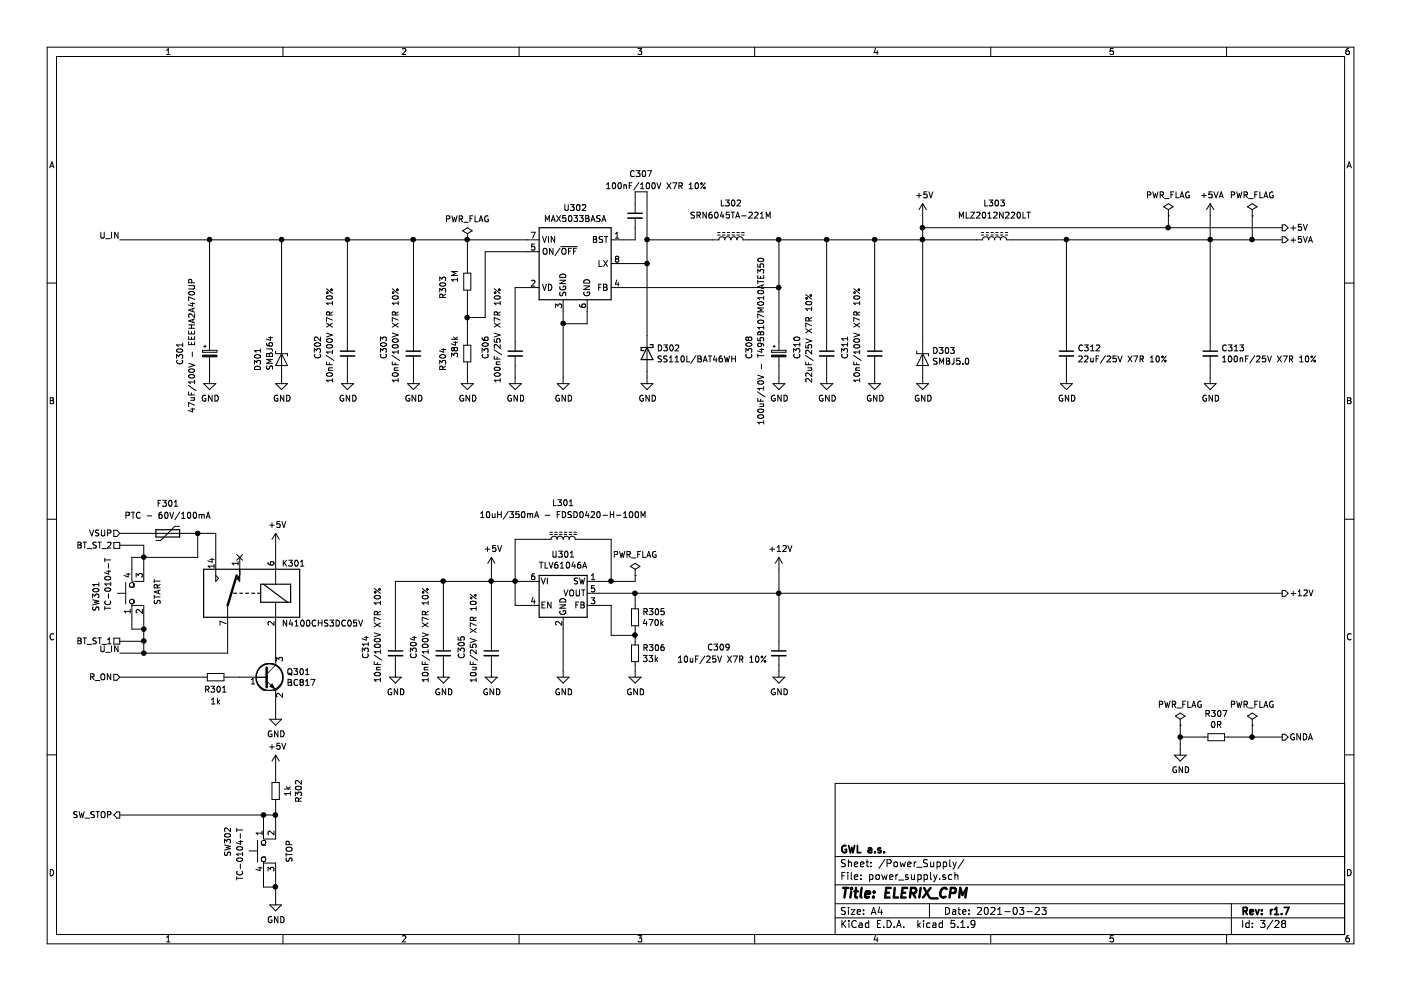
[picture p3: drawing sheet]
EESchema Schematic File Version 4
EELAYER 30 0
EELAYER END
$Descr A4 11693 8268
encoding utf-8
Sheet 3 28
Title "ELERIX_CPM"
Date "2021-03-23"
Rev "r1.7"
Comp "GWL a.s."
Comment1 ""
Comment2 ""
Comment3 ""
Comment4 ""
$EndDescr
$Comp
L Regulator_Switching:TLV61046ADB U301
U 1 1
P 4700 5050
F 0 "U301" H 4700 5475 50  0000 C CNN
F 1 "TLV61046A" H 4700 5384 50  0000 C CNN
F 2 "Package_TO_SOT_SMD:SOT-23-6" H 4750 4900 50  0001 L CIN
F 3 "http://www.ti.com/lit/ds/symlink/tlv61046a.pdf" H 4700 5150 50  0001 C CNN
	1    4700 5050
	1    0    0    -1  
$EndComp
$Comp
L power:GND #PWR0313
U 1 1
P 4300 3150
F 0 "#PWR0313" H 4300 2900 50  0001 C CNN
F 1 "GND" H 4305 2977 50  0000 C CNN
F 2 "" H 4300 3150 50  0001 C CNN
F 3 "" H 4300 3150 50  0001 C CNN
	1    4300 3150
	1    0    0    -1  
$EndComp
Wire Wire Line
	4300 3150 4300 3050
$Comp
L power:GND #PWR0314
U 1 1
P 4700 3150
F 0 "#PWR0314" H 4700 2900 50  0001 C CNN
F 1 "GND" H 4705 2977 50  0000 C CNN
F 2 "" H 4700 3150 50  0001 C CNN
F 3 "" H 4700 3150 50  0001 C CNN
	1    4700 3150
	1    0    0    -1  
$EndComp
$Comp
L Device:C_Small C310
U 1 1
P 6900 2950
F 0 "C310" V 6650 2900 50  0000 L CNN
F 1 "22uF/25V X7R 10%" V 6750 2700 50  0000 L CNN
F 2 "Capacitor_SMD:C_1210_3225Metric" H 6900 2950 50  0001 C CNN
F 3 "~" H 6900 2950 50  0001 C CNN
	1    6900 2950
	1    0    0    -1  
$EndComp
Wire Wire Line
	6500 3050 6500 3150
$Comp
L power:GND #PWR0318
U 1 1
P 6500 3150
F 0 "#PWR0318" H 6500 2900 50  0001 C CNN
F 1 "GND" H 6505 2977 50  0000 C CNN
F 2 "" H 6500 3150 50  0001 C CNN
F 3 "" H 6500 3150 50  0001 C CNN
	1    6500 3150
	1    0    0    -1  
$EndComp
$Comp
L Device:L_Core_Ferrite L302
U 1 1
P 6100 2000
F 0 "L302" V 6400 2000 50  0000 C CNN
F 1 "SRN6045TA-221M" V 6300 2000 50  0000 C CNN
F 2 "Inductor_SMD:L_Bourns_SRN6045TA" H 6100 2000 50  0001 C CNN
F 3 "~" H 6100 2000 50  0001 C CNN
	1    6100 2000
	0    -1   -1   0   
$EndComp
$Comp
L Device:C_Small C303
U 1 1
P 3450 2950
F 0 "C303" V 3200 2900 50  0000 L CNN
F 1 "10nF/100V X7R 10%" V 3300 2700 50  0000 L CNN
F 2 "Capacitor_SMD:C_0805_2012Metric" H 3450 2950 50  0001 C CNN
F 3 "~" H 3450 2950 50  0001 C CNN
	1    3450 2950
	1    0    0    -1  
$EndComp
$Comp
L power:GND #PWR0308
U 1 1
P 3450 3150
F 0 "#PWR0308" H 3450 2900 50  0001 C CNN
F 1 "GND" H 3455 2977 50  0000 C CNN
F 2 "" H 3450 3150 50  0001 C CNN
F 3 "" H 3450 3150 50  0001 C CNN
	1    3450 3150
	1    0    0    -1  
$EndComp
Wire Wire Line
	3450 3150 3450 3050
$Comp
L Linear-local:D_UTVS D301
U 1 1
P 2350 2950
F 0 "D301" H 2400 3150 50  0000 R CNN
F 1 "SMBJ64" H 2500 3050 50  0000 R CNN
F 2 "Diode_SMD:D_SMB" H 2350 2950 50  0001 C CNN
F 3 "https://en.wikipedia.org/wiki/Transient-voltage-suppression_diode" H 2350 2950 50  0001 C CNN
	1    2350 2950
	0    -1   -1   0   
$EndComp
Wire Wire Line
	2350 3100 2350 3150
$Comp
L power:GND #PWR0306
U 1 1
P 2350 3150
F 0 "#PWR0306" H 2350 2900 50  0001 C CNN
F 1 "GND" H 2355 2977 50  0000 C CNN
F 2 "" H 2350 3150 50  0001 C CNN
F 3 "" H 2350 3150 50  0001 C CNN
	1    2350 3150
	1    0    0    -1  
$EndComp
Wire Wire Line
	2350 2850 2350 2000
$Comp
L Linear-local:D_UTVS D303
U 1 1
P 7700 2950
F 0 "D303" V 7721 2871 50  0000 R CNN
F 1 "SMBJ5.0" V 7630 2871 50  0000 R CNN
F 2 "Diode_SMD:D_SMB" H 7700 2950 50  0001 C CNN
F 3 "https://en.wikipedia.org/wiki/Transient-voltage-suppression_diode" H 7700 2950 50  0001 C CNN
	1    7700 2950
	0    -1   -1   0   
$EndComp
Wire Wire Line
	7700 3100 7700 3150
$Comp
L power:GND #PWR0324
U 1 1
P 7700 3150
F 0 "#PWR0324" H 7700 2900 50  0001 C CNN
F 1 "GND" H 7705 2977 50  0000 C CNN
F 2 "" H 7700 3150 50  0001 C CNN
F 3 "" H 7700 3150 50  0001 C CNN
	1    7700 3150
	1    0    0    -1  
$EndComp
Wire Wire Line
	7700 2850 7700 2000
$Comp
L Device:L_Core_Ferrite L303
U 1 1
P 8300 2000
F 0 "L303" V 8600 2000 50  0000 C CNN
F 1 "MLZ2012N220LT" V 8500 2000 50  0000 C CNN
F 2 "Resistor_SMD:R_0805_2012Metric_Pad1.20x1.40mm_HandSolder" H 8300 2000 50  0001 C CNN
F 3 "~" H 8300 2000 50  0001 C CNN
	1    8300 2000
	0    -1   -1   0   
$EndComp
Wire Wire Line
	8150 2000 7700 2000
Connection ~ 7700 2000
$Comp
L Device:C_Small C312
U 1 1
P 8900 2950
F 0 "C312" H 8992 2996 50  0000 L CNN
F 1 "22uF/25V X7R 10%" H 8992 2905 50  0000 L CNN
F 2 "Capacitor_SMD:C_1210_3225Metric" H 8900 2950 50  0001 C CNN
F 3 "~" H 8900 2950 50  0001 C CNN
	1    8900 2950
	1    0    0    -1  
$EndComp
Wire Wire Line
	8900 3050 8900 3150
$Comp
L power:GND #PWR0325
U 1 1
P 8900 3150
F 0 "#PWR0325" H 8900 2900 50  0001 C CNN
F 1 "GND" H 8905 2977 50  0000 C CNN
F 2 "" H 8900 3150 50  0001 C CNN
F 3 "" H 8900 3150 50  0001 C CNN
	1    8900 3150
	1    0    0    -1  
$EndComp
$Comp
L Device:C_Small C313
U 1 1
P 10100 2950
F 0 "C313" H 10192 2996 50  0000 L CNN
F 1 "100nF/25V X7R 10%" H 10192 2905 50  0000 L CNN
F 2 "Capacitor_SMD:C_0603_1608Metric" H 10100 2950 50  0001 C CNN
F 3 "~" H 10100 2950 50  0001 C CNN
	1    10100 2950
	1    0    0    -1  
$EndComp
Wire Wire Line
	10100 3050 10100 3150
$Comp
L power:GND #PWR0327
U 1 1
P 10100 3150
F 0 "#PWR0327" H 10100 2900 50  0001 C CNN
F 1 "GND" H 10105 2977 50  0000 C CNN
F 2 "" H 10100 3150 50  0001 C CNN
F 3 "" H 10100 3150 50  0001 C CNN
	1    10100 3150
	1    0    0    -1  
$EndComp
Wire Wire Line
	8900 2850 8900 2000
Wire Wire Line
	8900 2000 8450 2000
Wire Wire Line
	10100 2850 10100 2000
Wire Wire Line
	10100 2000 8900 2000
Connection ~ 8900 2000
Wire Wire Line
	10100 1800 10100 2000
Connection ~ 10100 2000
$Comp
L power:GND #PWR0328
U 1 1
P 9850 6250
F 0 "#PWR0328" H 9850 6000 50  0001 C CNN
F 1 "GND" H 9855 6077 50  0000 C CNN
F 2 "" H 9850 6250 50  0001 C CNN
F 3 "" H 9850 6250 50  0001 C CNN
	1    9850 6250
	1    0    0    -1  
$EndComp
Wire Wire Line
	9850 6250 9850 6150
Wire Wire Line
	9850 6150 10050 6150
Text HLabel 10700 6150 2    50   Output ~ 0
GNDA
$Comp
L Device:R_Small R307
U 1 1
P 10150 6150
F 0 "R307" V 9954 6150 50  0000 C CNN
F 1 "0R" V 10045 6150 50  0000 C CNN
F 2 "Resistor_SMD:R_0603_1608Metric" H 10150 6150 50  0001 C CNN
F 3 "~" H 10150 6150 50  0001 C CNN
	1    10150 6150
	0    1    1    0   
$EndComp
Wire Wire Line
	4700 5600 4700 5250
$Comp
L Device:R_Small R306
U 1 1
P 5300 5450
F 0 "R306" H 5359 5496 50  0000 L CNN
F 1 "33k" H 5359 5405 50  0000 L CNN
F 2 "Resistor_SMD:R_0603_1608Metric" H 5300 5450 50  0001 C CNN
F 3 "~" H 5300 5450 50  0001 C CNN
	1    5300 5450
	1    0    0    -1  
$EndComp
$Comp
L power:GND #PWR0316
U 1 1
P 5300 5600
F 0 "#PWR0316" H 5300 5350 50  0001 C CNN
F 1 "GND" H 5305 5427 50  0000 C CNN
F 2 "" H 5300 5600 50  0001 C CNN
F 3 "" H 5300 5600 50  0001 C CNN
	1    5300 5600
	1    0    0    -1  
$EndComp
Wire Wire Line
	5300 5600 5300 5550
$Comp
L Device:R_Small R305
U 1 1
P 5300 5150
F 0 "R305" H 5359 5196 50  0000 L CNN
F 1 "470k" H 5359 5105 50  0000 L CNN
F 2 "Resistor_SMD:R_0603_1608Metric" H 5300 5150 50  0001 C CNN
F 3 "~" H 5300 5150 50  0001 C CNN
	1    5300 5150
	1    0    0    -1  
$EndComp
Wire Wire Line
	5300 5250 5300 5300
Connection ~ 5300 5300
Wire Wire Line
	5300 5300 5300 5350
$Comp
L Device:C_Small C305
U 1 1
P 4100 5450
F 0 "C305" V 3850 5400 50  0000 L CNN
F 1 "10uF/25V X7R 10%" V 3950 5200 50  0000 L CNN
F 2 "Capacitor_SMD:C_0805_2012Metric" H 4100 5450 50  0001 C CNN
F 3 "~" H 4100 5450 50  0001 C CNN
	1    4100 5450
	1    0    0    -1  
$EndComp
$Comp
L power:GND #PWR0315
U 1 1
P 4700 5600
F 0 "#PWR0315" H 4700 5350 50  0001 C CNN
F 1 "GND" H 4705 5427 50  0000 C CNN
F 2 "" H 4700 5600 50  0001 C CNN
F 3 "" H 4700 5600 50  0001 C CNN
	1    4700 5600
	1    0    0    -1  
$EndComp
$Comp
L power:GND #PWR0312
U 1 1
P 4100 5600
F 0 "#PWR0312" H 4100 5350 50  0001 C CNN
F 1 "GND" H 4105 5427 50  0000 C CNN
F 2 "" H 4100 5600 50  0001 C CNN
F 3 "" H 4100 5600 50  0001 C CNN
	1    4100 5600
	1    0    0    -1  
$EndComp
Wire Wire Line
	4100 5600 4100 5550
Wire Wire Line
	4100 5350 4100 4850
Wire Wire Line
	4100 4850 4300 4850
Wire Wire Line
	4400 5050 4300 5050
Wire Wire Line
	4300 5050 4300 4850
Connection ~ 4300 4850
Wire Wire Line
	4300 4850 4400 4850
$Comp
L Device:L_Core_Ferrite L301
U 1 1
P 4700 4500
F 0 "L301" V 5000 4500 50  0000 C CNN
F 1 "10uH/350mA - FDSD0420-H-100M" V 4900 4500 50  0000 C CNN
F 2 "Inductor_SMD:L_Taiyo-Yuden_MD-4040" H 4700 4500 50  0001 C CNN
F 3 "~" H 4700 4500 50  0001 C CNN
	1    4700 4500
	0    -1   -1   0   
$EndComp
Wire Wire Line
	4550 4500 4300 4500
Wire Wire Line
	4300 4500 4300 4850
Wire Wire Line
	4850 4500 5100 4500
Wire Wire Line
	5300 5050 5300 4950
Wire Wire Line
	5300 4950 5000 4950
Wire Wire Line
	5000 4850 5100 4850
Wire Wire Line
	5100 5300 5100 5050
Wire Wire Line
	5100 5050 5000 5050
Wire Wire Line
	5100 5300 5300 5300
$Comp
L Device:C_Small C309
U 1 1
P 6500 5450
F 0 "C309" H 5900 5500 50  0000 L CNN
F 1 "10uF/25V X7R 10%" H 5650 5400 50  0000 L CNN
F 2 "Capacitor_SMD:C_0805_2012Metric" H 6500 5450 50  0001 C CNN
F 3 "~" H 6500 5450 50  0001 C CNN
	1    6500 5450
	1    0    0    -1  
$EndComp
$Comp
L power:GND #PWR0320
U 1 1
P 6500 5600
F 0 "#PWR0320" H 6500 5350 50  0001 C CNN
F 1 "GND" H 6505 5427 50  0000 C CNN
F 2 "" H 6500 5600 50  0001 C CNN
F 3 "" H 6500 5600 50  0001 C CNN
	1    6500 5600
	1    0    0    -1  
$EndComp
Wire Wire Line
	6500 5600 6500 5550
Wire Wire Line
	6500 5350 6500 4950
Wire Wire Line
	6500 4950 5300 4950
Connection ~ 5300 4950
$Comp
L power:+12V #PWR0319
U 1 1
P 6500 4750
F 0 "#PWR0319" H 6500 4600 50  0001 C CNN
F 1 "+12V" H 6515 4923 50  0000 C CNN
F 2 "" H 6500 4750 50  0001 C CNN
F 3 "" H 6500 4750 50  0001 C CNN
	1    6500 4750
	1    0    0    -1  
$EndComp
Wire Wire Line
	6500 4750 6500 4950
Connection ~ 6500 4950
$Comp
L power:+5V #PWR0323
U 1 1
P 7700 1800
F 0 "#PWR0323" H 7700 1650 50  0001 C CNN
F 1 "+5V" H 7715 1973 50  0000 C CNN
F 2 "" H 7700 1800 50  0001 C CNN
F 3 "" H 7700 1800 50  0001 C CNN
	1    7700 1800
	1    0    0    -1  
$EndComp
Wire Wire Line
	7700 1800 7700 1900
$Comp
L power:+5VA #PWR0326
U 1 1
P 10100 1800
F 0 "#PWR0326" H 10100 1650 50  0001 C CNN
F 1 "+5VA" H 10115 1973 50  0000 C CNN
F 2 "" H 10100 1800 50  0001 C CNN
F 3 "" H 10100 1800 50  0001 C CNN
	1    10100 1800
	1    0    0    -1  
$EndComp
$Comp
L power:+5V #PWR0311
U 1 1
P 4100 4750
F 0 "#PWR0311" H 4100 4600 50  0001 C CNN
F 1 "+5V" H 4115 4923 50  0000 C CNN
F 2 "" H 4100 4750 50  0001 C CNN
F 3 "" H 4100 4750 50  0001 C CNN
	1    4100 4750
	1    0    0    -1  
$EndComp
Wire Wire Line
	4100 4750 4100 4850
Connection ~ 4100 4850
Text HLabel 10700 2000 2    50   Output ~ 0
+5VA
Text HLabel 10700 1900 2    50   Output ~ 0
+5V
Connection ~ 7700 1900
Wire Wire Line
	7700 1900 7700 2000
Wire Wire Line
	6500 2000 6900 2000
Text HLabel 10700 4950 2    50   Output ~ 0
+12V
Wire Wire Line
	6500 4950 10700 4950
Wire Wire Line
	7700 1900 9750 1900
Wire Wire Line
	10100 2000 10450 2000
$Comp
L Device:Polyfuse F301
U 1 1
P 1400 4450
F 0 "F301" V 1150 4450 50  0000 C CNN
F 1 "PTC - 60V/100mA" V 1250 4450 50  0000 C CNN
F 2 "Fuse:Fuse_1206_3216Metric" H 1450 4250 50  0001 L CNN
F 3 "~" H 1400 4450 50  0001 C CNN
	1    1400 4450
	0    1    1    0   
$EndComp
$Comp
L Relay:DIPxx-1Cxx-51x K301
U 1 1
P 2100 4950
F 0 "K301" H 1850 5200 50  0000 R CNN
F 1 "N4100CHS3DC05V" H 1850 4700 50  0000 R CNN
F 2 "balanc_pouzdra:N4100_Relay" H 2550 4900 50  0001 L CNN
F 3 "https://standexelectronics.com/wp-content/uploads/datasheet_reed_relay_DIP.pdf" H 2100 4950 50  0001 C CNN
	1    2100 4950
	-1   0    0    -1  
$EndComp
Wire Wire Line
	1900 5450 1200 5450
Text HLabel 1000 4450 0    50   Input ~ 0
VSUP
Wire Wire Line
	1250 4450 1000 4450
$Comp
L power:+5V #PWR0302
U 1 1
P 2300 4550
F 0 "#PWR0302" H 2300 4400 50  0001 C CNN
F 1 "+5V" H 2315 4723 50  0000 C CNN
F 2 "" H 2300 4550 50  0001 C CNN
F 3 "" H 2300 4550 50  0001 C CNN
	1    2300 4550
	1    0    0    -1  
$EndComp
Wire Wire Line
	2300 4550 2300 4650
Wire Wire Line
	1900 5650 2000 5650
$Comp
L Device:R_Small R?
U 1 1
P 1800 5650
AR Path="/607FBDAA/60744B8F" Ref="R?"  Part="1" 
AR Path="/6062E4C2/60744B8F" Ref="R301"  Part="1" 
F 0 "R301" V 1900 5650 50  0000 C CNN
F 1 "1k" V 2000 5650 50  0000 C CNN
F 2 "Resistor_SMD:R_0603_1608Metric" H 1800 5650 50  0001 C CNN
F 3 "~" H 1800 5650 50  0001 C CNN
	1    1800 5650
	0    1    1    0   
$EndComp
$Comp
L Transistor_BJT:BC817 Q?
U 1 1
P 2200 5650
AR Path="/607FBDAA/60744B96" Ref="Q?"  Part="1" 
AR Path="/6062E4C2/60744B96" Ref="Q301"  Part="1" 
F 0 "Q301" H 2391 5696 50  0000 L CNN
F 1 "BC817" H 2391 5605 50  0000 L CNN
F 2 "Package_TO_SOT_SMD:SOT-23" H 2400 5575 50  0001 L CIN
F 3 "https://www.onsemi.com/pub/Collateral/BC818-D.pdf" H 2200 5650 50  0001 L CNN
	1    2200 5650
	1    0    0    -1  
$EndComp
$Comp
L power:GND #PWR0303
U 1 1
P 2300 5950
F 0 "#PWR0303" H 2300 5700 50  0001 C CNN
F 1 "GND" H 2305 5777 50  0000 C CNN
F 2 "" H 2300 5950 50  0001 C CNN
F 3 "" H 2300 5950 50  0001 C CNN
	1    2300 5950
	1    0    0    -1  
$EndComp
Wire Wire Line
	2300 5950 2300 5850
Wire Wire Line
	1700 5650 1000 5650
$Comp
L Device:CP_Small C301
U 1 1
P 1750 2950
F 0 "C301" V 1500 2850 50  0000 L CNN
F 1 "47uF/100V - EEEHA2A470UP" V 1600 2450 50  0000 L CNN
F 2 "Capacitor_SMD:CP_Elec_10x10" H 1750 2950 50  0001 C CNN
F 3 "~" H 1750 2950 50  0001 C CNN
	1    1750 2950
	1    0    0    -1  
$EndComp
$Comp
L power:GND #PWR0301
U 1 1
P 1750 3150
F 0 "#PWR0301" H 1750 2900 50  0001 C CNN
F 1 "GND" H 1755 2977 50  0000 C CNN
F 2 "" H 1750 3150 50  0001 C CNN
F 3 "" H 1750 3150 50  0001 C CNN
	1    1750 3150
	1    0    0    -1  
$EndComp
Wire Wire Line
	1750 3050 1750 3150
Wire Wire Line
	1750 2850 1750 2000
Text Label 1000 5450 2    50   ~ 0
U_IN
Text Label 1000 2000 2    50   ~ 0
U_IN
Wire Wire Line
	1000 2000 1750 2000
Text HLabel 1000 5650 0    50   Input ~ 0
R_ON
$Comp
L Switch:SW_MEC_5E SW301
U 1 1
P 1200 4950
F 0 "SW301" H 1300 5350 50  0000 R CNN
F 1 "TC-0104-T" H 1500 5250 50  0000 R CNN
F 2 "Button_Switch_THT:SW_TH_Tactile_Omron_B3F-10xx" H 1200 5250 50  0001 C CNN
F 3 "http://www.apem.com/int/index.php?controller=attachment&id_attachment=1371" H 1200 5250 50  0001 C CNN
	1    1200 4950
	0    -1   -1   0   
$EndComp
Wire Wire Line
	1100 4750 1100 4650
Wire Wire Line
	1100 4650 1200 4650
Wire Wire Line
	1200 4650 1200 4750
Wire Wire Line
	1100 5150 1100 5250
Wire Wire Line
	1100 5250 1200 5250
Wire Wire Line
	1200 5250 1200 5150
Connection ~ 1200 5450
Wire Wire Line
	1200 5450 1000 5450
Wire Wire Line
	1200 4650 1650 4650
Connection ~ 1200 4650
$Comp
L Switch:SW_MEC_5E SW302
U 1 1
P 2300 7100
F 0 "SW302" H 2350 7500 50  0000 R CNN
F 1 "TC-0104-T" H 2550 7400 50  0000 R CNN
F 2 "Button_Switch_THT:SW_TH_Tactile_Omron_B3F-10xx" H 2300 7400 50  0001 C CNN
F 3 "http://www.apem.com/int/index.php?controller=attachment&id_attachment=1371" H 2300 7400 50  0001 C CNN
	1    2300 7100
	0    -1   1    0   
$EndComp
Wire Wire Line
	2300 7300 2300 7400
Wire Wire Line
	2300 7400 2200 7400
Wire Wire Line
	2200 7400 2200 7300
Wire Wire Line
	2200 6900 2200 6800
Wire Wire Line
	2200 6800 2300 6800
Wire Wire Line
	2300 6800 2300 6900
$Comp
L Device:R_Small R?
U 1 1
P 2300 6600
AR Path="/607FBDAA/6078660C" Ref="R?"  Part="1" 
AR Path="/6062E4C2/6078660C" Ref="R302"  Part="1" 
F 0 "R302" V 2104 6600 50  0000 C CNN
F 1 "1k" V 2195 6600 50  0000 C CNN
F 2 "Resistor_SMD:R_0603_1608Metric" H 2300 6600 50  0001 C CNN
F 3 "~" H 2300 6600 50  0001 C CNN
	1    2300 6600
	-1   0    0    1   
$EndComp
Wire Wire Line
	2300 6700 2300 6800
Connection ~ 2300 6800
Wire Wire Line
	2300 6400 2300 6500
$Comp
L power:+5V #PWR0304
U 1 1
P 2300 6400
F 0 "#PWR0304" H 2300 6250 50  0001 C CNN
F 1 "+5V" H 2315 6573 50  0000 C CNN
F 2 "" H 2300 6400 50  0001 C CNN
F 3 "" H 2300 6400 50  0001 C CNN
	1    2300 6400
	1    0    0    -1  
$EndComp
Wire Wire Line
	2300 7400 2300 7500
Connection ~ 2300 7400
$Comp
L power:GND #PWR0305
U 1 1
P 2300 7500
F 0 "#PWR0305" H 2300 7250 50  0001 C CNN
F 1 "GND" H 2305 7327 50  0000 C CNN
F 2 "" H 2300 7500 50  0001 C CNN
F 3 "" H 2300 7500 50  0001 C CNN
	1    2300 7500
	1    0    0    -1  
$EndComp
Wire Wire Line
	2300 5450 2300 5250
Wire Wire Line
	2200 6800 1000 6800
Connection ~ 2200 6800
Text HLabel 1000 6800 0    50   Output ~ 0
SW_STOP
$Comp
L Regulator_Switching:MAX5035BUSA U302
U 1 1
P 4800 2200
F 0 "U302" H 4800 2667 50  0000 C CNN
F 1 "MAX5033BASA" H 4800 2576 50  0000 C CNN
F 2 "Package_SO:SOIC-8_3.9x4.9mm_P1.27mm" H 4950 1850 50  0001 L CIN
F 3 "http://datasheets.maximintegrated.com/en/ds/MAX5035.pdf" H 4800 2150 50  0001 C CNN
	1    4800 2200
	1    0    0    -1  
$EndComp
Wire Wire Line
	6500 2000 6500 2400
$Comp
L Device:C_Small C307
U 1 1
P 5300 1800
F 0 "C307" H 5250 2150 50  0000 L CNN
F 1 "100nF/100V X7R 10%" H 5050 2050 50  0000 L CNN
F 2 "Capacitor_SMD:C_0603_1608Metric" H 5300 1800 50  0001 C CNN
F 3 "~" H 5300 1800 50  0001 C CNN
	1    5300 1800
	1    0    0    -1  
$EndComp
Wire Wire Line
	4300 2400 4300 2850
Wire Wire Line
	3450 2850 3450 2000
Wire Wire Line
	4700 2600 4700 2700
Wire Wire Line
	4900 2600 4900 2700
Wire Wire Line
	4900 2700 4700 2700
Connection ~ 4700 2700
Wire Wire Line
	4700 2700 4700 3150
Wire Wire Line
	5200 2000 5300 2000
Wire Wire Line
	5300 2000 5300 1900
Wire Wire Line
	5300 1700 5300 1600
Wire Wire Line
	5300 1600 5400 1600
Wire Wire Line
	5400 2200 5200 2200
$Comp
L Device:C_Small C306
U 1 1
P 4300 2950
F 0 "C306" V 4050 2900 50  0000 L CNN
F 1 "100nF/25V X7R 10%" V 4150 2700 50  0000 L CNN
F 2 "Capacitor_SMD:C_0603_1608Metric" H 4300 2950 50  0001 C CNN
F 3 "~" H 4300 2950 50  0001 C CNN
	1    4300 2950
	1    0    0    -1  
$EndComp
$Comp
L Device:C_Small C302
U 1 1
P 2900 2950
F 0 "C302" V 2650 2900 50  0000 L CNN
F 1 "10nF/100V X7R 10%" V 2750 2700 50  0000 L CNN
F 2 "Capacitor_SMD:C_0805_2012Metric" H 2900 2950 50  0001 C CNN
F 3 "~" H 2900 2950 50  0001 C CNN
	1    2900 2950
	1    0    0    -1  
$EndComp
$Comp
L power:GND #PWR0307
U 1 1
P 2900 3150
F 0 "#PWR0307" H 2900 2900 50  0001 C CNN
F 1 "GND" H 2905 2977 50  0000 C CNN
F 2 "" H 2900 3150 50  0001 C CNN
F 3 "" H 2900 3150 50  0001 C CNN
	1    2900 3150
	1    0    0    -1  
$EndComp
Wire Wire Line
	2900 3150 2900 3050
Wire Wire Line
	2900 2850 2900 2000
Connection ~ 3450 2000
Connection ~ 2900 2000
Wire Wire Line
	2900 2000 3450 2000
Connection ~ 1750 2000
Connection ~ 2350 2000
Wire Wire Line
	1750 2000 2350 2000
Wire Wire Line
	2350 2000 2900 2000
Wire Wire Line
	5400 1600 5400 2000
Wire Wire Line
	6250 2000 6500 2000
Connection ~ 6500 2000
Wire Wire Line
	5950 2000 5400 2000
Connection ~ 5400 2000
Wire Wire Line
	5400 2000 5400 2200
Wire Wire Line
	5200 2400 6500 2400
Connection ~ 6500 2400
Wire Wire Line
	6500 2400 6500 2850
$Comp
L Device:CP_Small C308
U 1 1
P 6500 2950
F 0 "C308" V 6250 2900 50  0000 L CNN
F 1 "100uF/10V - T495B107M010ATE350" V 6350 2350 50  0000 L CNN
F 2 "Capacitor_Tantalum_SMD:CP_EIA-3528-21_Kemet-B" H 6500 2950 50  0001 C CNN
F 3 "~" H 6500 2950 50  0001 C CNN
	1    6500 2950
	1    0    0    -1  
$EndComp
$Comp
L power:GND #PWR0321
U 1 1
P 6900 3150
F 0 "#PWR0321" H 6900 2900 50  0001 C CNN
F 1 "GND" H 6905 2977 50  0000 C CNN
F 2 "" H 6900 3150 50  0001 C CNN
F 3 "" H 6900 3150 50  0001 C CNN
	1    6900 3150
	1    0    0    -1  
$EndComp
Wire Wire Line
	6900 3150 6900 3050
Wire Wire Line
	6900 2850 6900 2000
Connection ~ 6900 2000
Wire Wire Line
	6900 2000 7300 2000
$Comp
L Device:C_Small C311
U 1 1
P 7300 2950
F 0 "C311" V 7050 2900 50  0000 L CNN
F 1 "10nF/100V X7R 10%" V 7150 2700 50  0000 L CNN
F 2 "Capacitor_SMD:C_0805_2012Metric" H 7300 2950 50  0001 C CNN
F 3 "~" H 7300 2950 50  0001 C CNN
	1    7300 2950
	1    0    0    -1  
$EndComp
$Comp
L power:GND #PWR0322
U 1 1
P 7300 3150
F 0 "#PWR0322" H 7300 2900 50  0001 C CNN
F 1 "GND" H 7305 2977 50  0000 C CNN
F 2 "" H 7300 3150 50  0001 C CNN
F 3 "" H 7300 3150 50  0001 C CNN
	1    7300 3150
	1    0    0    -1  
$EndComp
Wire Wire Line
	7300 3150 7300 3050
Wire Wire Line
	7300 2850 7300 2000
Connection ~ 7300 2000
Wire Wire Line
	7300 2000 7700 2000
Wire Wire Line
	4300 2400 4400 2400
$Comp
L Device:R_Small R303
U 1 1
P 3900 2350
F 0 "R303" V 4100 2300 50  0000 L CNN
F 1 "1M" V 4000 2250 50  0000 L CNN
F 2 "Resistor_SMD:R_0603_1608Metric" H 3900 2350 50  0001 C CNN
F 3 "~" H 3900 2350 50  0001 C CNN
	1    3900 2350
	-1   0    0    1   
$EndComp
$Comp
L Device:R_Small R304
U 1 1
P 3900 2950
F 0 "R304" V 4100 2900 50  0000 L CNN
F 1 "384k" V 4000 2800 50  0000 L CNN
F 2 "Resistor_SMD:R_0603_1608Metric" H 3900 2950 50  0001 C CNN
F 3 "~" H 3900 2950 50  0001 C CNN
	1    3900 2950
	-1   0    0    1   
$EndComp
$Comp
L power:GND #PWR0310
U 1 1
P 3900 3150
F 0 "#PWR0310" H 3900 2900 50  0001 C CNN
F 1 "GND" H 3905 2977 50  0000 C CNN
F 2 "" H 3900 3150 50  0001 C CNN
F 3 "" H 3900 3150 50  0001 C CNN
	1    3900 3150
	1    0    0    -1  
$EndComp
Wire Wire Line
	3900 3150 3900 3050
Wire Wire Line
	3450 2000 3900 2000
Wire Wire Line
	3900 2250 3900 2000
Connection ~ 3900 2000
Wire Wire Line
	3900 2000 4400 2000
Wire Wire Line
	3900 2450 3900 2650
Wire Wire Line
	3900 2650 4050 2650
Wire Wire Line
	4050 2650 4050 2100
Wire Wire Line
	4050 2100 4400 2100
Connection ~ 3900 2650
Wire Wire Line
	3900 2650 3900 2850
$Comp
L Device:C_Small C304
U 1 1
P 3700 5450
F 0 "C304" V 3450 5400 50  0000 L CNN
F 1 "10nF/100V X7R 10%" V 3550 5200 50  0000 L CNN
F 2 "Capacitor_SMD:C_0805_2012Metric" H 3700 5450 50  0001 C CNN
F 3 "~" H 3700 5450 50  0001 C CNN
	1    3700 5450
	1    0    0    -1  
$EndComp
$Comp
L power:GND #PWR0309
U 1 1
P 3700 5600
F 0 "#PWR0309" H 3700 5350 50  0001 C CNN
F 1 "GND" H 3705 5427 50  0000 C CNN
F 2 "" H 3700 5600 50  0001 C CNN
F 3 "" H 3700 5600 50  0001 C CNN
	1    3700 5600
	1    0    0    -1  
$EndComp
Wire Wire Line
	3700 5600 3700 5550
Wire Wire Line
	3700 5350 3700 4850
Wire Wire Line
	3700 4850 4100 4850
$Comp
L Device:D_Schottky D302
U 1 1
P 5400 2950
F 0 "D302" V 5354 3030 50  0000 L CNN
F 1 "SS110L/BAT46WH" V 5445 3030 50  0000 L CNN
F 2 "Diode_SMD:D_SOD-123" H 5400 2950 50  0001 C CNN
F 3 "~" H 5400 2950 50  0001 C CNN
	1    5400 2950
	0    1    1    0   
$EndComp
$Comp
L power:GND #PWR0317
U 1 1
P 5400 3150
F 0 "#PWR0317" H 5400 2900 50  0001 C CNN
F 1 "GND" H 5405 2977 50  0000 C CNN
F 2 "" H 5400 3150 50  0001 C CNN
F 3 "" H 5400 3150 50  0001 C CNN
	1    5400 3150
	1    0    0    -1  
$EndComp
Wire Wire Line
	5400 3150 5400 3100
Wire Wire Line
	5400 2800 5400 2200
Connection ~ 5400 2200
Text HLabel 1000 5350 0    50   UnSpc ~ 0
BT_ST_1
Wire Wire Line
	1800 4450 1650 4450
Wire Wire Line
	1800 4450 1800 4650
Wire Wire Line
	1650 4450 1650 4650
Connection ~ 1650 4450
Wire Wire Line
	1650 4450 1550 4450
Wire Wire Line
	1000 4550 1200 4550
Wire Wire Line
	1200 4550 1200 4650
Wire Wire Line
	1900 5250 1900 5450
Connection ~ 1200 5250
Text HLabel 1000 4550 0    50   UnSpc ~ 0
BT_ST_2
Wire Wire Line
	1000 5350 1200 5350
Connection ~ 1200 5350
Wire Wire Line
	1200 5350 1200 5450
Wire Wire Line
	1200 5250 1200 5350
$Comp
L power:PWR_FLAG #FLG0101
U 1 1
P 3900 2000
F 0 "#FLG0101" H 3900 2075 50  0001 C CNN
F 1 "PWR_FLAG" H 3900 2173 50  0000 C CNN
F 2 "" H 3900 2000 50  0001 C CNN
F 3 "~" H 3900 2000 50  0001 C CNN
	1    3900 2000
	1    0    0    -1  
$EndComp
NoConn ~ 2000 4650
Wire Wire Line
	10450 1800 10450 2000
Connection ~ 10450 2000
Wire Wire Line
	10450 2000 10700 2000
$Comp
L power:PWR_FLAG #FLG0102
U 1 1
P 10450 1800
F 0 "#FLG0102" H 10450 1875 50  0001 C CNN
F 1 "PWR_FLAG" H 10450 1973 50  0000 C CNN
F 2 "" H 10450 1800 50  0001 C CNN
F 3 "~" H 10450 1800 50  0001 C CNN
	1    10450 1800
	1    0    0    -1  
$EndComp
$Comp
L power:PWR_FLAG #FLG0103
U 1 1
P 9750 1800
F 0 "#FLG0103" H 9750 1875 50  0001 C CNN
F 1 "PWR_FLAG" H 9750 1973 50  0000 C CNN
F 2 "" H 9750 1800 50  0001 C CNN
F 3 "~" H 9750 1800 50  0001 C CNN
	1    9750 1800
	1    0    0    -1  
$EndComp
Wire Wire Line
	9750 1800 9750 1900
Connection ~ 9750 1900
Wire Wire Line
	9750 1900 10700 1900
$Comp
L power:PWR_FLAG #FLG0104
U 1 1
P 5300 4800
F 0 "#FLG0104" H 5300 4875 50  0001 C CNN
F 1 "PWR_FLAG" H 5300 4973 50  0000 C CNN
F 2 "" H 5300 4800 50  0001 C CNN
F 3 "~" H 5300 4800 50  0001 C CNN
	1    5300 4800
	1    0    0    -1  
$EndComp
Wire Wire Line
	5300 4800 5300 4850
Wire Wire Line
	5300 4850 5100 4850
Connection ~ 5100 4850
Wire Wire Line
	5100 4500 5100 4850
$Comp
L power:PWR_FLAG #FLG0105
U 1 1
P 9850 6050
F 0 "#FLG0105" H 9850 6125 50  0001 C CNN
F 1 "PWR_FLAG" H 9850 6223 50  0000 C CNN
F 2 "" H 9850 6050 50  0001 C CNN
F 3 "~" H 9850 6050 50  0001 C CNN
	1    9850 6050
	1    0    0    -1  
$EndComp
Wire Wire Line
	9850 6050 9850 6150
Connection ~ 9850 6150
$Comp
L power:PWR_FLAG #FLG0106
U 1 1
P 10450 6050
F 0 "#FLG0106" H 10450 6125 50  0001 C CNN
F 1 "PWR_FLAG" H 10450 6223 50  0000 C CNN
F 2 "" H 10450 6050 50  0001 C CNN
F 3 "~" H 10450 6050 50  0001 C CNN
	1    10450 6050
	1    0    0    -1  
$EndComp
Wire Wire Line
	10250 6150 10450 6150
Wire Wire Line
	10450 6050 10450 6150
Connection ~ 10450 6150
Wire Wire Line
	10450 6150 10700 6150
$Comp
L Device:C_Small C314
U 1 1
P 3300 5450
F 0 "C314" V 3050 5400 50  0000 L CNN
F 1 "10nF/100V X7R 10%" V 3150 5200 50  0000 L CNN
F 2 "Capacitor_SMD:C_0805_2012Metric" H 3300 5450 50  0001 C CNN
F 3 "~" H 3300 5450 50  0001 C CNN
	1    3300 5450
	1    0    0    -1  
$EndComp
Wire Wire Line
	3300 5600 3300 5550
Wire Wire Line
	3300 5350 3300 4850
$Comp
L power:GND #PWR0103
U 1 1
P 3300 5600
F 0 "#PWR0103" H 3300 5350 50  0001 C CNN
F 1 "GND" H 3305 5427 50  0000 C CNN
F 2 "" H 3300 5600 50  0001 C CNN
F 3 "" H 3300 5600 50  0001 C CNN
	1    3300 5600
	1    0    0    -1  
$EndComp
Wire Wire Line
	3700 4850 3300 4850
Connection ~ 3700 4850
Text Notes 1350 5050 1    50   ~ 0
START
Text Notes 2450 7200 1    50   ~ 0
STOP
$EndSCHEMATC
